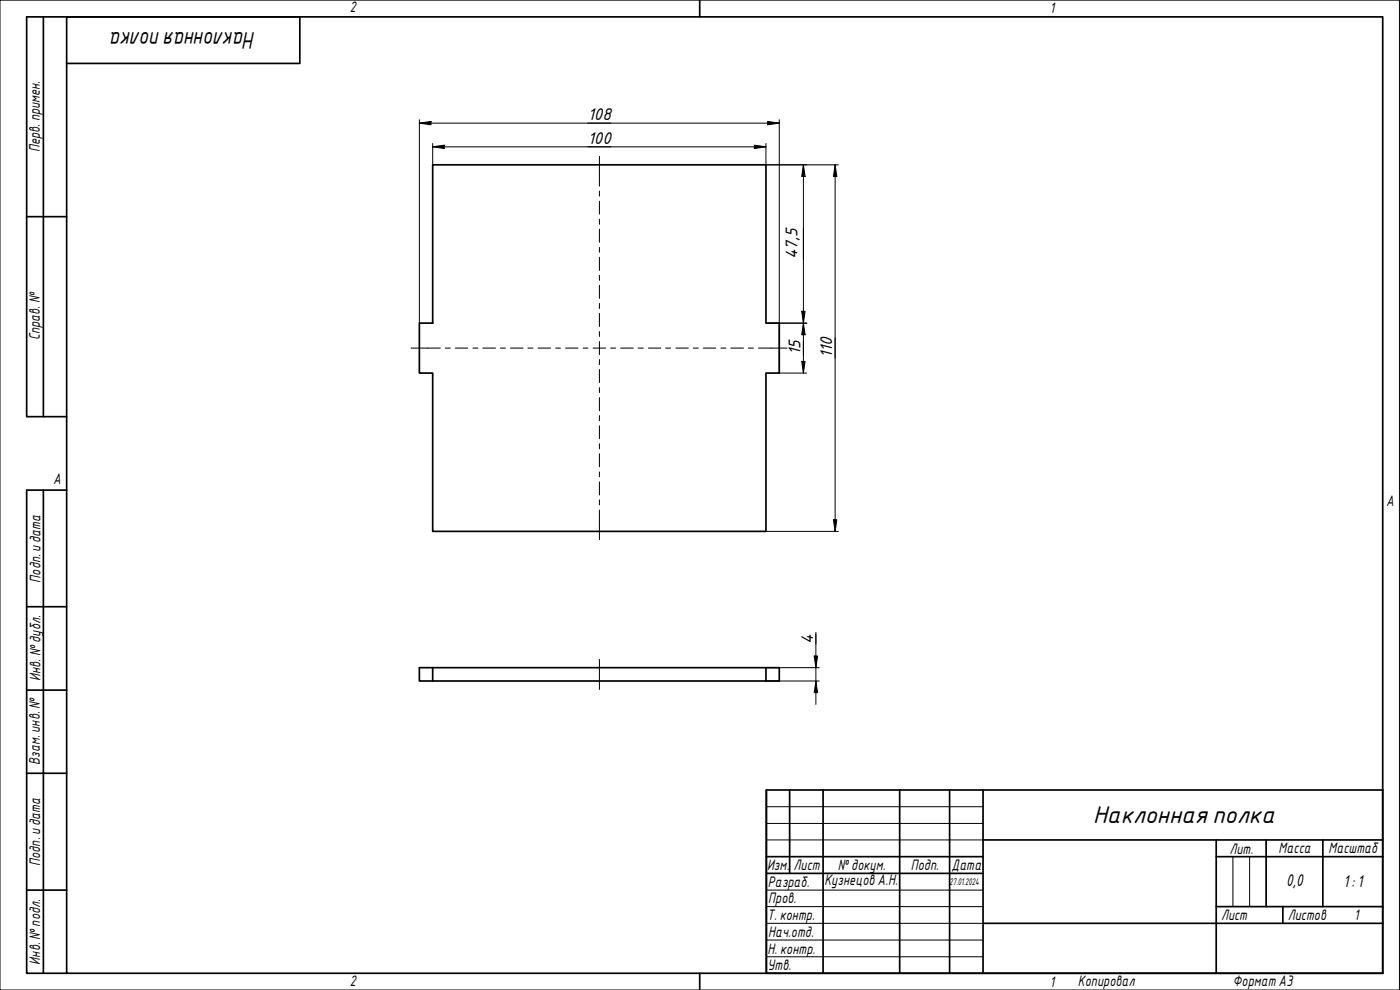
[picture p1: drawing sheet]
<svg xmlns="http://www.w3.org/2000/svg" width="420mm" height="297mm" viewBox="0 0 420 297" stroke-linecap="round" stroke-linejoin="round" font-family="sans-serif">
<path d="M129.9 49.5h100v47.5h4v14.9h-4v47.5h-100v-47.5h-4v-14.9h4zM129.9 204.3h-4v-4h108v4h-4M129.9 200.3v4h100v-4" fill="none" stroke="#000" stroke-width=".51"/>
<path d="M20 5.1h395v286.9h-395zM210 0v5.1M210 292v5" fill="none" stroke="#000" stroke-width=".51"/>
<path d="M0 0h420v297h-420z" fill="none" stroke="#000" stroke-width=".3"/>
<g fill="none" stroke="#000" stroke-width=".51">
<path d="M230 237h185v55h-185zM237 237v25.1M247 237v55M270 237v55M285 237v55M295 237v55M230 257h65M295 252h120M365 257h50M365 252v40M380 252v20M397 252v20"/>
<path d="M230 262.1h65M295 277h120M365 272h50M385 272v5"/>
</g>
<path d="M230 242h65M230 247.1h65M230 252h65M370 257v15M375 257v15M230 267.1h65M230 272h65M230 277h65M230 282.1h65M230 287.1h65" fill="none" stroke="#000" stroke-width=".3"/>
<path d="M13 5.1v119.9M20 19h70v-13.9h-82v119.9h12M8 65h12M13 147.1v144.9M20 147.1h-12v144.9h12M8 182h12M8 207.1h12M8 232h12M8 267.1h12" fill="none" stroke="#000" stroke-width=".51"/>
<g fill="none" stroke="#000" stroke-width=".3">
<path d="M179.9 46.9v9M179.9 57.3v1.6M179.9 60.4v3.8M179.9 65.8v1.5M179.9 68.8v3.9M179.9 74.2v1.5M179.9 77.2v3.9M179.9 82.6v1.5M179.9 85.6v3.9M179.9 91v1.6M179.9 94v4M179.9 99.5v1.5"/>
<path d="M123.4 104.4h8.7M133.7 104.4h1.4M136.7 104.4h3.7M141.9 104.4h1.5M144.9 104.4h3.8M150.2 104.4h1.5M153.2 104.4h3.8M158.4 104.4h1.6M161.5 104.4h3.7M166.8 104.4h1.4M169.7 104.4h3.8M175 104.4h1.5"/>
<path d="M178 104.4h3.7M179.9 102.5v3.9M179.9 107.9v1.5M179.9 110.9v3.9M179.9 116.3v1.5M179.9 119.3v3.9M183.3 104.4h1.5M186.2 104.4h3.9M191.5 104.4h1.5M194.6 104.4h3.7M199.8 104.4h1.5M202.8 104.4h3.8"/>
<path d="M208.1 104.4h1.4M211.1 104.4h3.7M216.3 104.4h1.6M219.3 104.4h3.8M224.6 104.4h1.5M227.6 104.4h8.6M179.9 124.7v1.5M179.9 127.7v3.9M179.9 133.1v1.6M179.9 136.1v4M179.9 141.6v1.5M179.9 144.6v3.9"/>
<path d="M179.9 150v1.5M179.9 153v8.9M179.9 197.9v9"/>
</g>
<g fill="none" stroke="#000" stroke-width=".3">
<path d="M125.9 36.9l3.4-.5v1.1zM125.9 36.9h108M125.9 35.9v61.1M230.4 36.4l3.5 .5-3.5 .6zM233.9 35.9v68.4M129.9 44.1l3.4-.6v1.1zM129.9 44.1h100M129.9 43v6.5M226.4 43.5l3.5 .6-3.5 .5zM229.9 43v6.5h21.7M241.1 49.5l.5 3.4h-1zM241.1 49.5v62.4"/>
<path d="M250.6 49.5l.5 3.4h-1zM250.6 49.5v109.9M229.9 97h12.2M240.6 93.4h1l-.5 3.6zM241.1 97l.5 3.4h-1zM233.9 104.5v7.4h8.2M240.6 108.4h1l-.5 3.5zM229.9 159.4h21.7M250.1 155.9h1l-.5 3.5zM244.3 196.8h1.1l-.5 3.5zM244.9 189.7v21.7M229.9 200.3h16"/>
<path d="M229.9 204.3h16M244.9 204.3l.5 3.5h-1.1z"/>
</g>
<g fill="#000">
<path d="M125.9 36.9l3.4-.5v1.1z" fill-rule="evenodd"/>
<path d="M230.4 36.4l3.5 .5-3.5 .6z" fill-rule="evenodd"/>
<path d="M129.9 44.1l3.4-.6v1.1z" fill-rule="evenodd"/>
<path d="M226.4 43.5l3.5 .6-3.5 .5z" fill-rule="evenodd"/>
<path d="M241.1 49.5l.5 3.4h-1z" fill-rule="evenodd"/>
<path d="M250.6 49.5l.5 3.4h-1z" fill-rule="evenodd"/>
<path d="M240.6 93.4h1l-.5 3.6z" fill-rule="evenodd"/>
<path d="M240.6 108.4h1l-.5 3.5z" fill-rule="evenodd"/>
<path d="M241.1 97l.5 3.4h-1z" fill-rule="evenodd"/>
<path d="M250.1 155.9h1l-.5 3.5z" fill-rule="evenodd"/>
<path d="M244.3 196.8h1.1l-.5 3.5z" fill-rule="evenodd"/>
<path d="M244.9 204.3l.5 3.5h-1.1z" fill-rule="evenodd"/>
</g>
<g font-size="7">
<text x="76.7" y="9.5" transform="rotate(180 76.7 9.5)">Наклоннаяполка</text>
<text x="328" y="247">Наклонная полка</text>
</g>
<g font-size="4.9">
<text x="176.4" y="36.1">108</text>
<text x="176.4" y="43.2">100</text>
<text x="239.3" y="77.8" transform="rotate(-90 239.3 77.8)">47,5</text>
<text x="240.2" y="106.6" transform="rotate(-90 240.2 106.6)">15</text>
<text x="249.7" y="107.5" transform="rotate(-90 249.7 107.5)">110</text>
<text x="244" y="193.1" transform="rotate(-90 244 193.1)">4</text>
<text x="386" y="265.9">0,0</text>
<text x="403.2" y="266.2">1: 1</text>
</g>
<g font-size="4.4">
<text x="105" y="3.7">2</text>
<text x="315" y="3.8">1</text>
<text x="11.9" y="45.6" transform="rotate(-90 11.9 45.6)">Перв. примен.</text>
<text x="12" y="102.2" transform="rotate(-90 12 102.2)">Справ. №</text>
<text x="16" y="145.2">A</text>
<text x="416" y="151.7">A</text>
<text x="12.2" y="174.8" transform="rotate(-90 12.2 174.8)">Подп. идата</text>
<text x="12.2" y="204.3" transform="rotate(-90 12.2 204.3)">Инв. №дубл.</text>
<text x="12" y="229.5" transform="rotate(-90 12 229.5)">Взам. инв. №</text>
<text x="369" y="256.1">Лит.</text>
<text x="383.7" y="256.1">Масса</text>
<text x="398.7" y="256.1">Масштаб</text>
<text x="12.1" y="259.8" transform="rotate(-90 12.1 259.8)">Подп. идата</text>
<text x="230.2" y="261.1">Изм.</text>
<text x="238.2" y="261.1">Лист</text>
<text x="251.5" y="261">№докум.</text>
<text x="273.4" y="261.2">Подп.</text>
<text x="285.6" y="261.2">Дата</text>
<text x="230.4" y="266.1">Разраб.</text>
<text x="247.4" y="265.7">Кузнецов А.Н.</text>
<text x="230.6" y="271.1">Пров.</text>
<text x="230.3" y="276.1">Т. контр.</text>
<text x="230.5" y="281.1">Нач.отд.</text>
<text x="366.5" y="276.1">Лист</text>
<text x="386.5" y="276.1">Листов</text>
<text x="406.4" y="276">1</text>
<text x="230.4" y="286.1">Н. контр.</text>
<text x="12.1" y="289.4" transform="rotate(-90 12.1 289.4)">Инв. №подл.</text>
<text x="230.3" y="291.1">Утв.</text>
<text x="105" y="295.9">2</text>
<text x="315" y="296.1">1</text>
<text x="323.5" y="295.8">Копировал</text>
<text x="370" y="295.8">Формат А3</text>
</g>
<text font-size="2.8" x="285" y="265.5">27.01.2024</text>
</svg>
